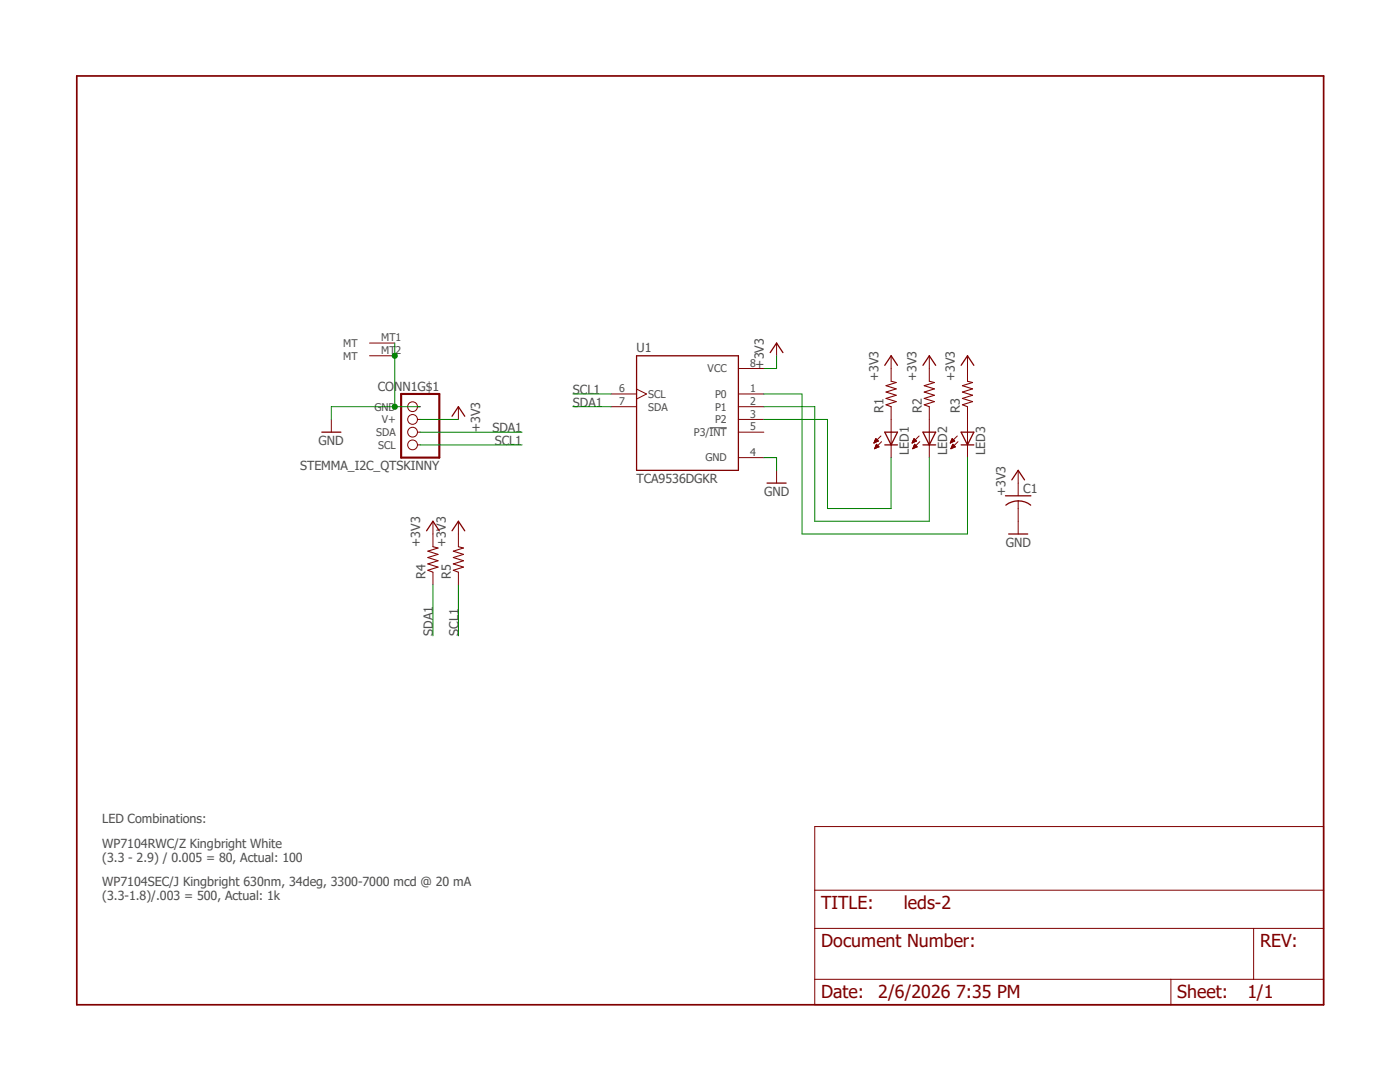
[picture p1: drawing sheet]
<svg xmlns="http://www.w3.org/2000/svg" width="279mm" height="216mm" viewBox="0 0 279 216" stroke-linecap="round" stroke-linejoin="round" font-family="sans-serif">
<path d="M14.8 14.8l249.7 186.2M264.5 14.8l-249.7 186.2" fill="none" stroke="#fff" stroke-width=".2"/>
<path d="M141.6 85.3h3.4" fill="none" stroke="#505050" stroke-width=".2"/>
<g fill="none" stroke="#800000" stroke-width=".25">
<path d="M127 71h20.4v22.9h-20.4zM153.7 70.4l1.3-1.9 1.3 1.9M176.6 72.9l1.2-1.9 1.3 1.9M184.2 72.9l1.3-1.9 1.2 1.9M191.8 72.9l1.3-1.9 1.3 1.9M64.2 86.2h3.8M90.2 83.1l1.3-1.9 1.3 1.9M153.1 96.4h3.8M176.6 86.2h2.5l-1.3 2.6zM176.6 88.8h2.5M184.2 88.8h2.5M184.2 86.2h2.5l-1.2 2.6z"/>
<path d="M191.8 88.8h2.6M191.8 86.2h2.6l-1.3 2.6zM200.7 98.9h5M201.9 95.8l1.3-1.9 1.3 1.9M85.1 105.9l1.3-1.9 1.3 1.9M90.2 105.9l1.3-1.9 1.3 1.9M200.7 100.8a4 4 0 0 1 5 0M201.3 106.6h3.8"/>
</g>
<g fill="none" stroke="#800000" stroke-width=".2">
<path d="M73.7 68.5h5.1M73.7 71h5.1M122 78.6h5M127 77.6l2 1-2 1M147.4 78.6h5M147.4 73.5h5M155 68.5v2.5M177.8 71v5.1M185.5 71v5.1M193.1 71v5.1M66.1 83.7v2.5M83.3 81.2h.6"/>
<path d="M83.3 83.7h.6M83.3 86.2h.6M83.3 88.8h.6M91.5 81.2v2.5M122 81.2h5M147.4 81.2h5M147.4 83.7h5M147.4 91.3h5M147.4 86.2h5M155 93.9v2.5M174.4 88.4h.1M174.5 88.3h.2"/>
<path d="M174.5 88.2h.4M174.5 88.1h.6M174.5 89.5h.1M174.6 88h.7M174.6 87.9h.6M174.6 89.5h.2M174.6 87.8h.5M174.6 89.4h.4M174.7 87.8h.3M174.7 89.3h.5M174.7 89.2h.7M174.7 87.7h.2"/>
<path d="M174.7 89.1h.6M174.8 87.6h.1M174.8 89h.5M174.8 88.9h.4M174.8 88.8h.3M174.9 88.7h.1M174.9 88.6l.5 .6-.9 .3zM175.3 88l-.5-.5-.4 .9M175.3 88l-.9 .4M175.8 87l-1.4 1.4M175.9 88.1l-1.4 1.4M177.8 81.2v10.1"/>
<path d="M182 88.4h.1M182.1 88.3h.2M182.1 88.2h.4M182.2 88.1h.5M182.2 88h.7M182.2 89.5h.1M182.2 87.9h.6M182.2 89.5h.2M182.2 87.8h.5M182.2 89.4h.4M182.2 89.3h.6M182.3 87.8h.3"/>
<path d="M182.3 89.2h.7M182.3 87.7h.2M182.3 89.1h.7M182.4 87.6h.1M182.4 89h.5M182.4 88.9h.4M182.5 88.8h.2M182.5 88.7h.1M182.5 88.6l.5 .6-.8 .3zM182.9 88l-.5-.5-.4 .9M182.9 88l-.9 .4M183.4 87l-1.4 1.4"/>
<path d="M183.6 88.1l-1.4 1.4M185.5 81.2v10.1M189.7 88.4h.1M189.7 88.3h.2M189.7 88.2h.4M189.8 88.1h.5M189.8 88h.7M189.8 89.5h.1M189.8 87.9h.6M189.8 89.5h.2M189.8 89.4h.4M189.9 87.8h.4"/>
<path d="M189.9 89.3h.5M189.9 87.8h.3M189.9 89.2h.7M189.9 87.7h.3M189.9 89.1h.7M190 87.6h.1M190 89h.5M190 88.9h.4M190 87.5l.5 .5-.8 .4zM190.1 88.8h.2M190.1 88.7h.1M190.2 88.6l.5 .6-.9 .3z"/>
<path d="M191.1 87l-1.4 1.4M191.2 88.1l-1.4 1.4M193.1 81.2v10.1M203.2 93.9v5M203.2 99.9v6.7M86.4 104v5.1M86.4 114.2v2.5M91.5 104v5.1M91.5 114.2v2.5M162.6 164.9h101.6v35.6h-101.6zM162.6 177.6h101.6M162.6 185.3h101.6"/>
<path d="M162.6 195.4h101.6M233.7 195.4v5.1M250.2 185.3v10.1"/>
<circle cx="82.3" cy="81.2" r=".98"/>
<circle cx="82.3" cy="83.7" r=".98"/>
<circle cx="82.3" cy="86.2" r=".98"/>
<circle cx="82.3" cy="88.8" r=".98"/>
</g>
<path d="M80.1 78.6h7.6v12.7h-7.6z" fill="none" stroke="#800000" stroke-width=".42"/>
<path d="M177.8 76.1l1.1 .2-2.1 .7 2.1 .6-2.1 .6 2.1 .7-2.1 .6 2.1 .6-2.1 .7 1 .4M185.5 76.1l1 .2-2.1 .7 2.1 .6-2.1 .6 2.1 .7-2.1 .6 2.1 .6-2.1 .7 1.1 .4M193.1 76.1l1 .2-2 .7 2 .6-2 .6 2 .7-2 .6 2 .6-2 .7 1 .4M86.4 109.1l1 .2-2 .7 2 .6-2 .7 2 .6-2 .6 2 .7-2 .6 1 .4M91.5 109.1l1 .2-2 .7 2 .6-2 .7 2 .6-2 .6 2 .7-2 .6 1 .4" fill="none" stroke="#800000" stroke-width=".21"/>
<path d="M15.3 15.2h248.9v185.3h-248.9z" fill="none" stroke="#800000" stroke-width=".34"/>
<path d="M78.8 68.5v12.7M83.9 81.2h-17.8v2.5" fill="none" stroke="#008000" stroke-width=".2"/>
<circle cx="78.8" cy="71" r=".51" fill="#008000"/>
<circle cx="78.8" cy="71" r=".51" fill="none" stroke="#008000" stroke-width=".2"/>
<circle cx="78.8" cy="81.2" r=".51" fill="#008000"/>
<g fill="none" stroke="#008000" stroke-width=".2">
<path d="M114.3 78.6h7.7M152.4 78.6h7.7v28h33v-15.3M155 71v2.5h-2.6M83.9 83.7h7.6M83.9 86.2h20.3M83.9 88.8h20.3M114.3 81.2h7.7M152.4 91.3h2.6v2.6M152.4 83.7h12.7v17.8h12.7v-10.2M152.4 81.2h10.2v22.8h22.9v-12.7M86.4 116.7v10.2M91.5 116.7v10.2"/>
<circle cx="78.8" cy="81.2" r=".51"/>
</g>
<g font-size="3.6" fill="#800000">
<text x="163.9" y="181.4">TITLE:</text>
<text x="180.4" y="181.4">leds-2</text>
<text x="163.9" y="189.1">Document Number:</text>
<text x="251.5" y="189.1">REV:</text>
<text x="163.9" y="199.2">Date:</text>
<text x="175.3" y="199.2">2/6/2026 7:35 PM</text>
<text x="235" y="199.2">Sheet:</text>
<text x="248.9" y="199.2">1/1</text>
</g>
<g font-size="2.5" fill="#505050">
<text x="127" y="70.2">U1</text>
<text x="75.4" y="78">CONN1G$1</text>
<text x="152.4" y="73.5" transform="rotate(-90 152.4 73.5)">+3V3</text>
<text x="175.3" y="76.1" transform="rotate(-90 175.3 76.1)">+3V3</text>
<text x="182.9" y="76.1" transform="rotate(-90 182.9 76.1)">+3V3</text>
<text x="190.5" y="76.1" transform="rotate(-90 190.5 76.1)">+3V3</text>
<text x="114.3" y="81.2">SDA1</text>
<text x="114.3" y="78.6">SCL1</text>
<text x="176.3" y="82.4" transform="rotate(-90 176.3 82.4)">R1</text>
<text x="183.9" y="82.4" transform="rotate(-90 183.9 82.4)">R2</text>
<text x="191.6" y="82.4" transform="rotate(-90 191.6 82.4)">R3</text>
<text x="63.6" y="88.8">GND</text>
<text x="95.8" y="86.2" transform="rotate(-90 95.8 86.2)">+3V3</text>
<text x="98.3" y="86.2">SDA1</text>
<text x="98.7" y="88.8">SCL1</text>
<text x="59.9" y="93.9">STEMMA_I2C_QTSKINNY</text>
<text x="181.4" y="90.8" transform="rotate(-90 181.4 90.8)">LED1</text>
<text x="189" y="90.8" transform="rotate(-90 189 90.8)">LED2</text>
<text x="196.6" y="90.8" transform="rotate(-90 196.6 90.8)">LED3</text>
<text x="127" y="96.4">TCA9536DGKR</text>
<text x="152.5" y="98.9">GND</text>
<text x="200.7" y="98.9" transform="rotate(-90 200.7 98.9)">+3V3</text>
<text x="204.2" y="98.3">C1</text>
<text x="83.9" y="109.1" transform="rotate(-90 83.9 109.1)">+3V3</text>
<text x="88.9" y="109.1" transform="rotate(-90 88.9 109.1)">+3V3</text>
<text x="200.7" y="109.1">GND</text>
<text x="84.9" y="115.4" transform="rotate(-90 84.9 115.4)">R4</text>
<text x="90" y="115.4" transform="rotate(-90 90 115.4)">R5</text>
<text x="86.4" y="126.9" transform="rotate(-90 86.4 126.9)">SDA1</text>
<text x="91.5" y="126.9" transform="rotate(-90 91.5 126.9)">SCL1</text>
<text x="20.4" y="164.2">LED Combinations:</text>
<text x="20.4" y="169.3">WP7104RWC/Z Kingbright White</text>
<text x="20.4" y="171.9">(3.3 - 2.9) / 0.005 = 80, Actual: 100</text>
<text x="20.4" y="176.9">WP7104SEC/J Kingbright 630nm, 34deg, 3300-7000 mcd @ 20 mA</text>
<text x="20.4" y="179.5">(3.3-1.8)/.003 = 500, Actual: 1k</text>
</g>
<g font-size="2.1" fill="#505050">
<text x="68.5" y="69.3">MT</text>
<text x="68.5" y="71.8">MT</text>
<text x="76.1" y="68.1">MT1</text>
<text x="76.1" y="70.7">MT2</text>
<text x="141.2" y="74.3">VCC</text>
<text x="149.7" y="73.2">8</text>
<text x="74.8" y="81.9">GND</text>
<text x="123.6" y="78.3">6</text>
<text x="123.6" y="80.8">7</text>
<text x="129.4" y="79.4">SCL</text>
<text x="129.4" y="81.9">SDA</text>
<text x="142.7" y="79.4">P0</text>
<text x="142.7" y="81.9">P1</text>
<text x="149.7" y="78.3">1</text>
<text x="149.7" y="80.8">2</text>
<text x="149.7" y="83.4">3</text>
<text x="75.1" y="87">SDA</text>
<text x="75.5" y="89.5">SCL</text>
<text x="76.2" y="84.5">V+</text>
<text x="138.5" y="87">P3/INT</text>
<text x="142.7" y="84.5">P2</text>
<text x="149.7" y="85.9">5</text>
<text x="140.8" y="92.1">GND</text>
<text x="149.7" y="91">4</text>
</g>
</svg>
